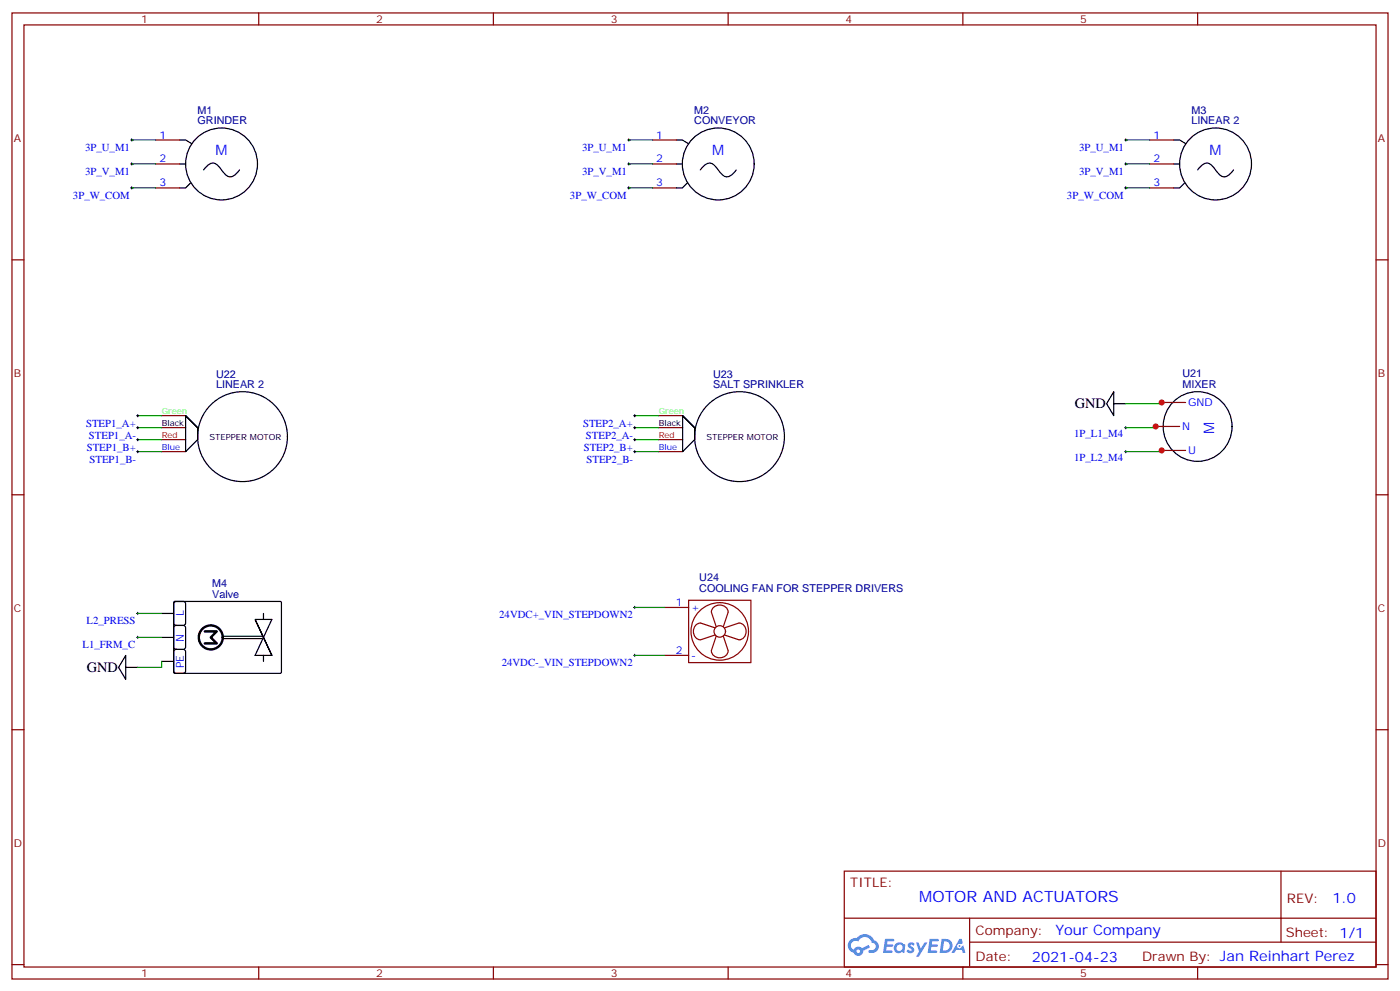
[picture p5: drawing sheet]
<svg xmlns="http://www.w3.org/2000/svg" width="412mm" height="292mm" viewBox="0 0 412 292" stroke-linecap="round" stroke-linejoin="round" font-family="sans-serif">
<g fill="none" stroke="#870000" stroke-width=".35">
<path d="M3.5 3.8h405.4v284.3h-405.4zM7.1 7.3h398.2v277.3h-398.2zM76.2 3.8v3.5M145.3 3.8v3.5M214.5 3.8v3.5M283.6 3.8v3.5M352.8 3.8v3.5M3.5 76.5h3.6M405.3 76.5h3.6M3.5 145.6h3.6M405.3 145.6h3.6M3.5 214.8h3.6"/>
<path d="M405.3 214.8h3.6M248.7 256.4h156.6v28.2h-156.6zM377.3 256.4v20.9M248.7 270.2h156.5M285.6 277.3h119.6M285.6 270.2v14.2M3.5 283.9h3.6M76.2 284.6v3.5M145.3 284.6v3.5M214.5 284.6v3.5M283.6 284.6v3.5M352.8 284.6v3.5"/>
<path d="M405.3 283.9h3.6"/>
</g>
<g fill="#5487ff">
<path d="M267.7 277.6a1.22 1.22 0 0 1 1.7 .2l-.4 .6a.47 .47 0 0 0-.3-.4 .47 .47 0 0 0-.5 .2l.1 .2a1.14 1.14 0 0 1 .8 1.8 1.14 1.14 0 0 1-1.9 0l-.2-.2 .5-.6 .7 .5a.29 .29 0 0 0 .3-.3 .29 .29 0 0 0-.2-.3 1.04 1.04 0 0 1-.6-1.7z"/>
<path d="M260.7 276.3h2.4l.3 .2-.2 .5-1.8 .1-.1 .8h1.5l.3 .4-.3 .4h-1.6l-.2 1.1h1.7l.2 .3-.2 .3-2.6 .1z"/>
<path d="M273.8 276.3h2.4l.3 .2-.1 .5-1.8 .1-.2 .8h1.6l.3 .4-.4 .4h-1.6l-.1 1.1h1.7l.2 .3-.2 .3-2.6 .1z"/>
<path d="M282.6 276.3h.7l.3 1.3-.6 .3a.69 .69 0 0 0-1 .3 .69 .69 0 0 0 .4 .9 .69 .69 0 0 0 .9-.6l.5-.2 .6 2.2h-.8l-.2-.9h-1.8l-.5 .9h-.8z"/>
<path d="M269.8 277.4h.8l.6 1.8 1.1-1.8h.9l-2.6 4.2h-.8l.9-1.5z"/>
<path d="M277.4 276.3l-.6 4.2h1.3a2.11 2.11 0 0 0 2.5-2.1 2.11 2.11 0 0 0-2.5-2.1zM278.1 277.1a1.39 1.39 0 0 1 1.7 1.4 1.39 1.39 0 0 1-1.8 1.3h-.3z"/>
<path d="M263.7 277.9a1.54 1.54 0 0 0-.1 2.2 1.54 1.54 0 0 0 2.2 .1l.6 .3 .3-2.3-.2-.3h-.4a1.49 1.49 0 0 0-2.4 0zM264 278.9a.94 .94 0 0 1 1.8 0 .94 .94 0 0 1-1.8 0z"/>
<path d="M250.4 276.7a2.18 2.18 0 0 0 1.1 3.7 1.44 1.44 0 0 0 1.6 .9 1.44 1.44 0 0 0 1.2-1.4l2-1.1-.5-.7-1.9 1a1.47 1.47 0 0 0-2.4 .4 1.39 1.39 0 0 1-.7-1.9 1.39 1.39 0 0 1 2-.5 2.12 2.12 0 0 1 2.2-1.3 2.12 2.12 0 0 1 1.9 1.7 1.14 1.14 0 0 1 1.1 1.4 1.14 1.14 0 0 1-1.7 .7 .43 .43 0 0 0-.5 .4 .43 .43 0 0 0 .4 .5 1.98 1.98 0 0 0 2.5-1.2 1.98 1.98 0 0 0-1.2-2.6 3.1 3.1 0 0 0-5.3-.6l-.9 .1zM252.3 280a.55 .55 0 0 1 1.1 0 .55 .55 0 0 1-1.1 0z"/>
<circle cx="282.6" cy="278.4" r=".26"/>
</g>
<g fill="none" stroke="#000" stroke-width=".35">
<path d="M52.9 41.2h1.8l1.7 1.1M52.9 48.3h1.8M56.1 53.9l-1.4 1.4h-1.8M60 50a3 3 0 0 1 3.5-1.8l2 2.1a2.42 2.42 0 0 0 4.2 .8l.9-1.1M199.2 41.2h1.8l1.8 1.1M199.2 48.3h1.8M202.4 53.9l-1.4 1.4h-1.8M206.3 50a3 3 0 0 1 3.6-1.8l1.9 2.1a2.42 2.42 0 0 0 4.2 .8l.9-1.1M345.7 41.2h1.8l1.7 1.1M345.7 48.3h1.8M348.9 53.9l-1.4 1.4h-1.8M352.8 50a3 3 0 0 1 3.5-1.8l2 2.1a2.42 2.42 0 0 0 4.2 .8l.9-1.1"/>
<path d="M328.1 115.3v7l-2.1-3.5zM328.1 118.8h3.5M54.7 122.3l3.5 3.6v3.5l-3.5 3.5v-10.6l3.5 3.6v3.5M201.1 122.3l3.5 3.6v3.5l-3.5 3.5v-10.6l3.5 3.6v3.5M51.2 177.2l.3-.2 31.2 .1 .2 .3-.1 20.6-.3 .2-31.2-.1-.1-.3zM51.4 177.2l.5-.2h2.1l.6 .5 .1 5.9-.5 .6-2.3 .1-.7-.5v-5.9zM37 192.9v7.1l-2.1-3.6zM37 196.4h3.6M47.6 180.6h3.6M47.6 187.6h3.6M47.6 194.7h3.6M51.4 191.3l.5-.2h2.1l.6 .5 .1 5.9-.5 .6-2.3 .1-.7-.5v-5.9z"/>
<path d="M51.4 184.3l.5-.2h2.1l.6 .4 .1 5.9-.5 .7h-2.3l-.7-.4v-5.9zM65.6 188h11.7M65.6 187.3h11.7M75.1 182.3h5l-5 10.6h5M77.6 180.6v1.7M77.6 192.9v1.8M80.1 192.9l-5-10.6 5 10.6"/>
<circle cx="65.3" cy="48.3" r="10.6"/>
<circle cx="211.6" cy="48.3" r="10.6"/>
<circle cx="358.1" cy="48.3" r="10.6"/>
<circle cx="71.4" cy="128.5" r="13.2"/>
<circle cx="217.8" cy="128.5" r="13.2"/>
<circle cx="352.7" cy="125.5" r="10.2"/>
</g>
<g fill="none" stroke="#870000" stroke-width=".35">
<path d="M45.9 41.2h7M45.9 48.3h7M45.9 55.3h7M192.3 41.2h7M192.3 48.3h7M192.3 55.3h7M338.7 41.2h7M338.7 48.3h7M338.7 55.3h7M342.2 118.5h7M47.6 122.3h7.1M47.6 125.9h7.1"/>
<path d="M47.6 129.4h7.1M47.6 132.9h7.1M194 122.3h7.1M194 125.9h7.1M194 129.4h7.1M194 132.9h7.1M340.4 125.5h7.1M342.2 132.6h7M195.8 178.8h7M202.8 176.7h18.4v18.3h-18.4zM195.8 192.9h7M209.5 180.1a2.51 2.51 0 0 1 2.5-2 2.51 2.51 0 0 1 2.5 2.1"/>
<path d="M209.5 191.5a2.51 2.51 0 0 0 2.5 2.1 2.51 2.51 0 0 0 2.5-2M209.5 180.2l1.5 4.2M210.6 184.8l-4.3-1.4a2.51 2.51 0 0 0-2 2.4 2.51 2.51 0 0 0 2 2.5M210.6 186.9l-4.2 1.4M211 187.3l-1.5 4.2M213.1 187.3l1.4 4.2M214.5 180.2l-1.4 4.2M217.7 183.4l-4.3 1.4M217.7 183.4a2.51 2.51 0 0 1 2.1 2.5 2.51 2.51 0 0 1-2.1 2.4l-4.3-1.4"/>
<circle cx="212" cy="185.8" r="8.5"/>
<circle cx="212" cy="185.8" r="1.69"/>
</g>
<g fill="none" stroke="#000" stroke-width=".29">
<path d="M38.5 55.3h.7M38.5 48.3h.7M38.5 41.2h.7M38.8 40.9v.7M38.8 47.9v.7M38.8 55v.7M184.9 55.3h.7M184.9 48.3h.7M184.9 41.2h.7M185.2 40.9v.7M185.2 47.9v.7M185.2 55v.7"/>
<path d="M331.3 55.3h.7M331.3 48.3h.7M331.3 41.2h.7M331.6 40.9v.7M331.6 47.9v.7M331.6 55v.7M40.2 132.9h.7M40.2 125.9h.7M40.2 122.3h.7M40.2 129.4h.7M40.6 122v.7M40.6 125.5v.7"/>
<path d="M40.6 129v.8M40.6 132.6v.7M186.6 132.9h.7M186.6 125.9h.7M186.6 122.3h.7M186.6 129.4h.7M187 122v.7M187 125.5v.7M187 129v.8M187 132.6v.7M331.3 132.9h.7M331.3 125.9h.7"/>
<path d="M331.6 125.5v.7M331.6 132.6v.7M186.6 178.8h.7M187 178.4v.7M40.2 180.6h.7M40.2 187.6h.7M40.6 180.2v.7M40.6 187.3v.7M186.6 192.9h.7M187 192.5v.8"/>
</g>
<g fill="none" stroke="#008700" stroke-width=".35">
<path d="M38.8 41.2h7.1M38.8 48.3h7.1M38.8 55.3h7.1M185.2 41.2h7.1M185.2 48.3h7.1M185.2 55.3h7.1M331.6 41.2h7.1M331.6 48.3h7.1M331.6 55.3h7.1M342.2 118.5v.3h-10.6M40.6 122.3h7M40.6 125.9h7"/>
<path d="M40.6 129.4h7M40.6 132.9h7M187 122.3h7M187 125.9h7M187 129.4h7M187 132.9h7M340.4 125.5v.4h-8.8M342.2 132.6v.3h-10.6M187 178.8h8.8M40.6 180.6h7M40.6 187.6h7M47.6 194.7v1.7h-7"/>
<path d="M187 192.9h8.8"/>
</g>
<g fill="none" stroke="#000" stroke-width=".71">
<path d="M60.3 185.8h3.6l-1.8 1.8 1.8 1.8h-3.6"/>
<circle cx="62.1" cy="187.6" r="3.5"/>
</g>
<g fill="#c00">
<circle cx="340.4" cy="125.5" r=".88"/>
<circle cx="342.2" cy="132.6" r=".88"/>
<circle cx="342.2" cy="118.5" r=".88"/>
</g>
<text font-size="4.6" fill="#00f" x="270.8" y="265.4">MOTOR AND ACTUATORS</text>
<g font-size="4.2" fill="#00f">
<text x="63.5" y="45.5">M</text>
<text x="209.8" y="45.5">M</text>
<text x="356.3" y="45.5">M</text>
<text x="357.7" y="127.7" transform="rotate(-90 357.7 127.7)">M</text>
<text x="392.5" y="265.7">1.0</text>
<text x="310.9" y="275.2">Your Company</text>
<text x="304" y="283">2021-04-23</text>
</g>
<g font-size="4.2">
<text x="316.6" y="120.2">GND</text>
<text x="25.6" y="197.8">GND</text>
</g>
<g font-size="3.9" fill="#800">
<text x="250.5" y="261">TITLE:</text>
<text x="379.1" y="265.7">REV:</text>
<text x="287.4" y="275.2">Company:</text>
<text x="378.7" y="275.8">Sheet: 1/1</text>
<text x="287.4" y="282.9">Date:</text>
<text x="336.4" y="282.9">Drawn By: Jan Reinhart Perez</text>
</g>
<g font-size="3.2" fill="#800">
<text x="41.6" y="6.8">1</text>
<text x="110.8" y="6.8">2</text>
<text x="179.9" y="6.8">3</text>
<text x="249.1" y="6.8">4</text>
<text x="318.2" y="6.8">5</text>
<text x="4.1" y="41.9">A</text>
<text x="405.9" y="41.9">A</text>
<text x="4.1" y="111.1">B</text>
<text x="405.9" y="111.1">B</text>
<text x="4.1" y="180.2">C</text>
<text x="405.9" y="180.2">C</text>
<text x="4.1" y="249.3">D</text>
<text x="405.9" y="249.3">D</text>
<text x="41.6" y="287.6">1</text>
<text x="110.8" y="287.6">2</text>
<text x="179.9" y="287.6">3</text>
<text x="249.1" y="287.6">4</text>
<text x="318.2" y="287.6">5</text>
</g>
<g font-size="3.2" fill="#000080">
<text x="58.2" y="33.6">M1</text>
<text x="204.5" y="33.6">M2</text>
<text x="351" y="33.6">M3</text>
<text x="58.2" y="36.5">GRINDER</text>
<text x="204.5" y="36.5">CONVEYOR</text>
<text x="351" y="36.5">LINEAR 2</text>
<text x="63.7" y="111.3">U22</text>
<text x="210.1" y="111.3">U23</text>
<text x="348.3" y="111.1">U21</text>
<text x="63.7" y="114.2">LINEAR 2</text>
<text x="210.1" y="114.2">SALT SPRINKLER</text>
<text x="348.3" y="114.2">MIXER</text>
<text x="62.5" y="172.7">M4</text>
<text x="206" y="171">U24</text>
<text x="62.5" y="176">Valve</text>
<text x="206" y="174.1">COOLING FAN FOR STEPPER DRIVERS</text>
</g>
<g font-size="3.2" fill="#00f">
<text x="47" y="40.9">1</text>
<text x="193.3" y="40.9">1</text>
<text x="339.8" y="40.9">1</text>
<text x="25.1" y="44.4">3P_U_M1</text>
<text x="47" y="47.6">2</text>
<text x="171.5" y="44.4">3P_U_M1</text>
<text x="193.3" y="47.6">2</text>
<text x="317.9" y="44.4">3P_U_M1</text>
<text x="339.8" y="47.6">2</text>
<text x="25.1" y="51.5">3P_V_M1</text>
<text x="171.5" y="51.5">3P_V_M1</text>
<text x="317.9" y="51.5">3P_V_M1</text>
<text x="21.5" y="58.6">3P_W_COM</text>
<text x="47" y="54.6">3</text>
<text x="167.9" y="58.6">3P_W_COM</text>
<text x="193.3" y="54.6">3</text>
<text x="314.3" y="58.6">3P_W_COM</text>
<text x="339.8" y="54.6">3</text>
<text x="350" y="119.5">GND</text>
<text x="25.3" y="125.6">STEP1_A+</text>
<text x="171.7" y="125.6">STEP2_A+</text>
<text x="26.2" y="129.1">STEP1_A-</text>
<text x="172.6" y="129.1">STEP2_A-</text>
<text x="316.4" y="128.7">1P_L1_M4</text>
<text x="348.2" y="126.6">N</text>
<text x="25.5" y="132.6">STEP1_B+</text>
<text x="26.4" y="136.2">STEP1_B-</text>
<text x="171.9" y="132.6">STEP2_B+</text>
<text x="172.8" y="136.2">STEP2_B-</text>
<text x="316.4" y="135.7">1P_L2_M4</text>
<text x="350" y="133.7">U</text>
<text x="199.1" y="178.4">1</text>
<text x="203.6" y="179.8">+</text>
<text x="25.5" y="183.8">L2_PRESS</text>
<text x="54.1" y="181.3" transform="rotate(-90 54.1 181.3)">L</text>
<text x="147.1" y="182">24VDC+_VIN_STEPDOWN2</text>
<text x="24.3" y="190.9">L1_FRM_C</text>
<text x="54.1" y="188.8" transform="rotate(-90 54.1 188.8)">N</text>
<text x="54.1" y="196.8" transform="rotate(-90 54.1 196.8)">PE</text>
<text x="147.8" y="196.1">24VDC-_VIN_STEPDOWN2</text>
<text x="199.1" y="192.5">2</text>
<text x="203.6" y="194">-</text>
</g>
<g font-size="2.5" fill="#0f0">
<text x="47.6" y="122">Green</text>
<text x="194" y="122">Green</text>
</g>
<g font-size="2.5">
<text x="47.6" y="125.5">Black</text>
<text x="194" y="125.5">Black</text>
<text x="61.7" y="129.4">STEPPER MOTOR</text>
<text x="208.1" y="129.4">STEPPER MOTOR</text>
</g>
<g font-size="2.5" fill="#f00">
<text x="47.6" y="129">Red</text>
<text x="194" y="129">Red</text>
</g>
<g font-size="2.5" fill="#00f">
<text x="47.6" y="132.6">Blue</text>
<text x="194" y="132.6">Blue</text>
</g>
</svg>
